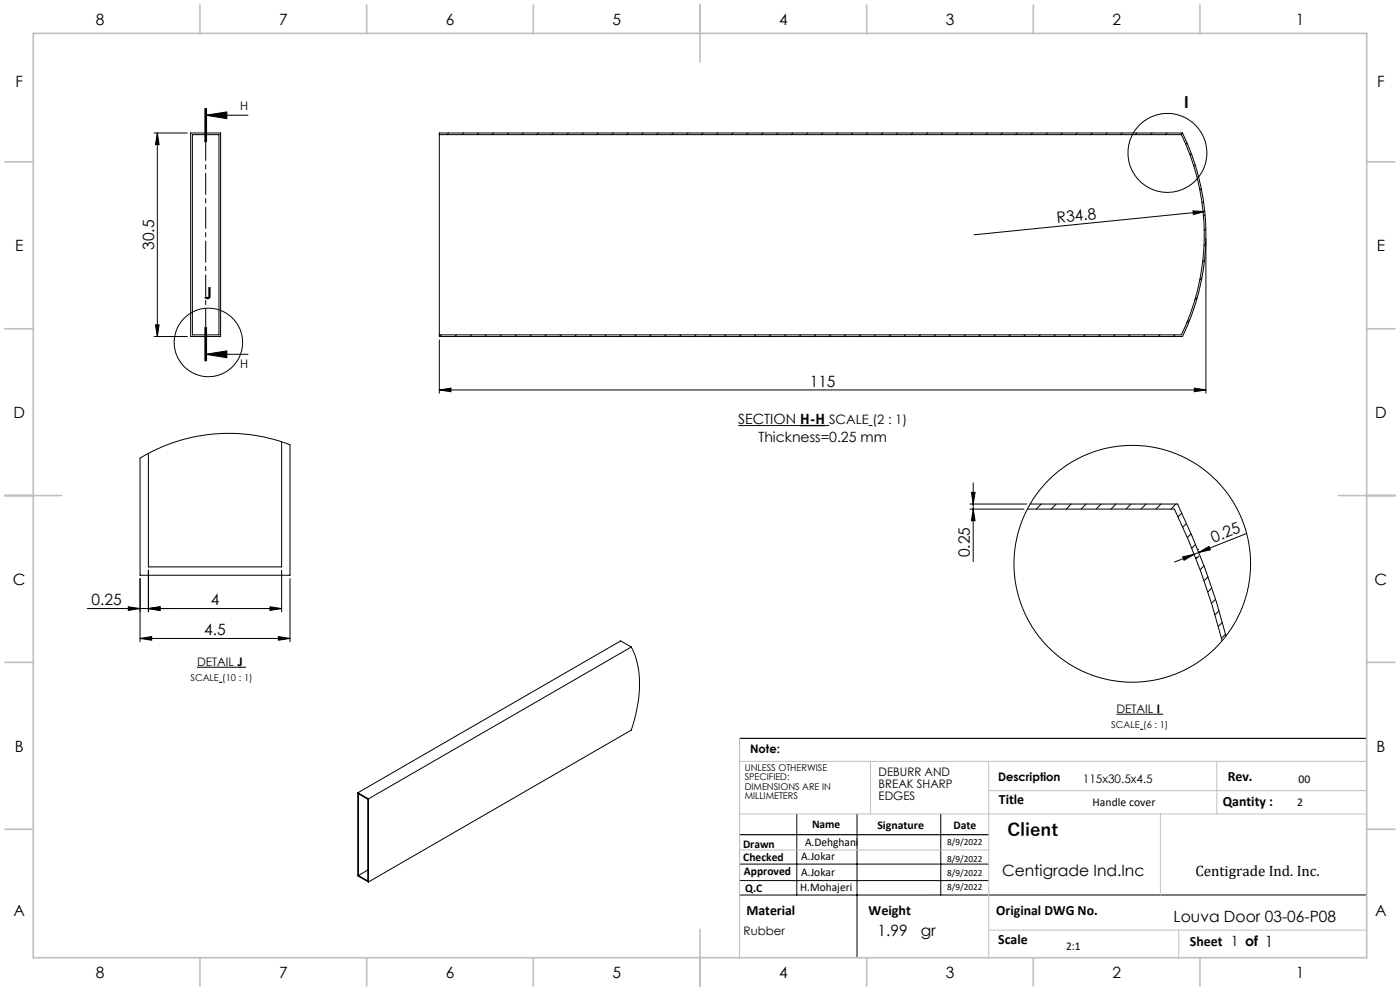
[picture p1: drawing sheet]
<svg xmlns="http://www.w3.org/2000/svg" width="420mm" height="297mm" viewBox="0 0 420 297" stroke-linecap="round" stroke-linejoin="round" font-family="sans-serif">
<g fill="none" stroke="#000" stroke-width=".3">
<path d="M46.2 39.9h10M47.2 39.9l.5 3.5h-1.1zM47.2 39.9v61M57.2 39.9h9v61h-9zM61.5 32.5v10M61.7 34.5h12.7M61.7 34.5l6.4-1v2.1zM61.7 32.5v10M62 32.5v10M131.8 39.9h223a69.8 69.8 0 0 1 0 61h-223zM134.6 39.9l-.5 .5M139.1 39.9l-.5 .5"/>
<path d="M143.5 39.9l-.4 .5M148 39.9l-.5 .5M152.5 39.9l-.5 .5M157 39.9l-.5 .5M161.5 39.9l-.5 .5M166 39.9l-.5 .5M170.5 39.9l-.5 .5M175 39.9l-.5 .5M179.5 39.9l-.5 .5M184 39.9l-.5 .5M188.5 39.9l-.5 .5M192.9 39.9l-.5 .5"/>
<path d="M197.4 39.9l-.5 .5M201.9 39.9l-.5 .5M206.4 39.9l-.5 .5M210.9 39.9l-.5 .5M215.4 39.9l-.5 .5M219.9 39.9l-.5 .5M224.4 39.9l-.5 .5M228.9 39.9l-.5 .5M233.4 39.9l-.5 .5M237.8 39.9l-.5 .5M242.3 39.9l-.5 .5M246.8 39.9l-.5 .5"/>
<path d="M251.3 39.9l-.5 .5M255.8 39.9l-.5 .5M260.3 39.9l-.5 .5M264.8 39.9l-.5 .5M269.3 39.9l-.5 .5M273.8 39.9l-.5 .5M278.3 39.9l-.6 .5M282.8 39.9l-.5 .5M287.2 39.9l-.5 .5M291.7 39.9l-.5 .5M296.2 39.9l-.5 .5M300.7 39.9l-.5 .5"/>
<path d="M305.2 39.9l-.5 .5M309.7 39.9l-.5 .5M314.2 39.9l-.5 .5M318.7 39.9l-.5 .5M323.1 39.9l-.4 .5M327.7 39.9l-.6 .5M332.1 39.9l-.5 .5M336.6 39.9l-.5 .5M341.1 39.9l-.5 .5M345.6 39.9l-.5 .5M350.1 39.9l-.5 .5M354.6 39.9l-.5 .5"/>
<path d="M57.7 40.4h8v60h-8zM131.8 40.4h222.6a69.2 69.2 0 0 1 0 60h-222.6M356.1 42.8l-.4 .4M357.4 46l-.4 .4M358.6 49.4l-.5 .4M359.6 52.9l-.5 .4M360.4 56.5l-.4 .4M357.9 63.2l3.5 .2-3.4 .9zM361.1 60.3l-.5 .5M361.4 78l-.6 .6M361.4 63.4l-69.2 7M361.5 64.3l-.4 .5"/>
<path d="M361.7 73.1l-.5 .6M361.8 68.6l-.5 .5M361.8 71.4v46.5M46.6 97.4h1.1l-.5 3.5zM61.5 98.2v10M61.7 98.2v10M62 98.2v10zM356.9 95.9l-.9 .9M359.2 89.1l-.7 .7M360.6 83.3l-.7 .6M46.2 100.9h10M61.7 106.2h12.7"/>
<path d="M61.7 106.2l6.4-1v2zM131.8 116.9l3.5-.6v1.1zM131.8 101.9v16M131.8 116.9h230M132.4 100.4l-.5 .5M136.9 100.4l-.5 .5M141.4 100.4l-.5 .5M145.9 100.4l-.5 .5M150.4 100.4l-.5 .5M154.9 100.4l-.5 .5M159.4 100.4l-.5 .5M163.9 100.4l-.5 .5"/>
<path d="M168.4 100.4l-.5 .5M172.9 100.4l-.5 .5M177.3 100.4l-.5 .5M181.8 100.4l-.5 .5M186.3 100.4l-.5 .5M190.8 100.4l-.5 .5M195.3 100.4l-.5 .5M199.8 100.4l-.5 .5M204.3 100.4l-.5 .5M208.8 100.4l-.5 .5M213.3 100.4l-.5 .5M217.8 100.4l-.6 .5"/>
<path d="M222.2 100.4l-.4 .5M226.7 100.4l-.5 .5M231.2 100.4l-.5 .5M235.7 100.4l-.5 .5M240.2 100.4l-.5 .5M244.7 100.4l-.5 .5M249.2 100.4l-.5 .5M253.7 100.4l-.5 .5M258.2 100.4l-.5 .5M262.6 100.4l-.5 .5M267.2 100.4l-.5 .5M271.6 100.4l-.5 .5"/>
<path d="M276.1 100.4l-.5 .5M280.6 100.4l-.5 .5M285.1 100.4l-.5 .5M289.6 100.4l-.5 .5M294.1 100.4l-.5 .5M298.6 100.4l-.5 .5M303.1 100.4l-.5 .5M307.6 100.4l-.5 .5M312 100.4l-.5 .5M316.5 100.4l-.4 .5M321 100.4l-.5 .5M325.5 100.4l-.5 .5"/>
<path d="M330 100.4l-.5 .5M334.5 100.4l-.5 .5M339 100.4l-.5 .5M343.5 100.4l-.5 .5M348 100.4l-.5 .5M352.5 100.4l-.5 .5M358.3 116.3l3.5 .6-3.5 .5zM42 137.3l5-2.6 5.8-2.3 5.3-1.5 6.3-.9 5.9-.1 5.4 .4 6.2 1.3 5.1 1.7v39.1h-45zM84.5 132.4v37.5h-40v-34M221.5 127.5h18.5M247.6 127.5h1.1M260.6 127.5h1.2"/>
<path d="M291 152.6h16.2M291 151.1h17M291.4 147.6h1.1l-.5 3.5zM292 152.6l.5 3.5h-1.1zM292 144.7v23.6M308.2 152.6h44.1a203.7 203.7 0 0 1 14.3 39.5M309 151.1h44.3a208.5 208.5 0 0 1 14.5 39.5M312.4 151.1l-1.5 1.5M316.9 151.1l-1.6 1.5M321.3 151.1l-1.4 1.5M325.8 151.1l-1.5 1.5M330.3 151.1l-1.5 1.5"/>
<path d="M334.8 151.1l-1.5 1.5M339.3 151.1l-1.5 1.5M343.8 151.1l-1.5 1.5M348.3 151.1l-1.5 1.5M352.8 151.1l-1.5 1.5M354.5 153.8l-1.1 1.1M356 156.9l-1.2 1.1M357.3 160l-1.1 1.1M374 159.9l-14.3 5.7M42 173.4v18.9M44.5 170.9v12.5M84.5 170.9v12.5"/>
<path d="M87 173.4v18.9M354.8 166.9l3.4-.8-3 1.8zM358.2 166.1l-5.8 2.3M358.6 167h.1M358.7 163.2l-1.2 1.1M359.1 167.1l-.3 .4M359.3 164.6h.1M359.6 166.7l-.4 .4M359.7 165.6l3-1.8 .4 1zM359.7 165.6l-1.5 .5M361.2 169.6l-1.2 1.1M362.4 172.9l-1.2 1.2"/>
<path d="M363.5 176.2l-1.1 1.2M364.7 179.6l-1.2 1.2M38.5 181.9l3.5 .5-3.5 .5zM42 191.3l3.5-.5v1.1zM42 191.3h45M44.5 182.4l3.5-.5v1zM59.1 200h12M72.8 200h1M81 181.9l3.5 .5-3.5 .5zM83.5 190.8l3.5 .5-3.5 .6zM84.5 182.4h-58.3M189.4 193.9a27.6 27.6 0 0 1 1.7 18.6l-1.7 6.3-78.9 45.5"/>
<path d="M189.4 193.9l-3.2-1.8-78.8 45.5M189.4 193.9l-78.9 45.5M365.7 183.1l-1.2 1.2M366.7 186.5l-1.2 1.2M367.7 190.1l-1.3 1.2M65.7 204.5h1M335 214h12M342 218.6h1M348 214h1M107.4 237.6l3.1 1.8M107.4 237.6v24.9l3.1 1.8M107.5 237.9l2.8 1.6v24.5l-2.8-1.6z"/>
<path d="M110.5 239.4v24.9M221.9 259h74.7M239 243.9v24.3M257.1 243.9v43.1M282.2 243.9v24.3M110.3 260.7l-2.8 1.7M221.9 263.9h74.7M410 268.2h-188.1"/>
<circle cx="350.2" cy="45.8" r="11.8"/>
<circle cx="62.5" cy="102.6" r="10.3"/>
<circle cx="339.7" cy="169" r="35.5"/>
</g>
<path d="M240 127.5h7.6" fill="none" stroke="#000" stroke-width=".4"/>
<path d="M71.1 200h1.7M347 214h1" fill="none" stroke="#000" stroke-width=".33"/>
<path d="M61.7 32.5v75.7" fill="none" stroke="#000" stroke-width=".3" stroke-dasharray="6.3 1.3 1.3 1.3" stroke-dashoffset=".9"/>
<path d="M221.9 221.3h188.1M221.9 250.2h74.7" fill="none" stroke="#000" stroke-width=".35"/>
<path d="M221.9 228.2h188.1M261.2 228.2v15.7M296.6 228.2v58.8M296.6 237h113.4M365.1 228.2v15.7M221.9 243.9h188.1M221.9 254.7h74.7M348.1 243.9v24.3M296.6 278.8h113.4M353.6 278.8v8.2" fill="none" stroke="#c0c0c0" stroke-width=".3"/>
<path d="M221.9 221.3v65.7" fill="none" stroke="#c0c0c0" stroke-width=".35"/>
<g fill="none" stroke="#c0c0c0" stroke-width=".5">
<path d="M10 10h400v277h-400zM60 1.5v8.5M110 1.5v8.5M160 1.5v8.5M210 1.5v17M260 1.5v8.5M310 1.5v8.5M360 1.5v8.5M1.5 48.5h8.5M410 48.5h8.5M1.5 98.5h8.5M410 98.5h8.5"/>
<path d="M1.5 148.5h17M401.5 148.5h17M1.5 198.5h8.5M410 198.5h8.5M1.5 248.5h8.5M410 248.5h8.5M210 278.5v17M60 287v8.5M110 287v8.5M160 287v8.5M260 287v8.5M310 287v8.5"/>
<path d="M360 287v8.5"/>
</g>
<g fill="#000">
<path d="M357.9 63.2l3.5 .2-3.4 .9z"/>
<path d="M47.2 39.9l.5 3.5h-1.1zM46.6 97.4h1.1l-.5 3.5z"/>
<path d="M61.7 34.5l6.4-1v2.1zM61.7 106.2l6.4-1v2z"/>
<path d="M131.8 116.9l3.5-.6v1.1zM358.3 116.3l3.5 .6-3.5 .5z"/>
<path d="M292 152.6l.5 3.5h-1.1zM291.4 147.6h1.1l-.5 3.5z"/>
<path d="M354.8 166.9l3.4-.8-3 1.8zM359.7 165.6l3-1.8 .4 1z"/>
<path d="M38.5 181.9l3.5 .5-3.5 .5zM44.5 182.4l3.5-.5v1z"/>
<path d="M81 181.9l3.5 .5-3.5 .5zM44.5 182.4l3.5-.5v1z"/>
<path d="M83.5 190.8l3.5 .5-3.5 .6zM42 191.3l3.5-.5v1.1z"/>
</g>
<text font-size="5.3" x="302.2" y="250.7">Client</text>
<g font-size="4.9">
<text x="355.2" y="32.3">I</text>
<text x="61.3" y="89.7">J</text>
</g>
<g font-size="4.7">
<text x="28.7" y="7.6">8</text>
<text x="83.7" y="7.6">7</text>
<text x="133.7" y="7.6">6</text>
<text x="183.7" y="7.6">5</text>
<text x="233.7" y="7.6">4</text>
<text x="283.7" y="7.6">3</text>
<text x="333.7" y="7.6">2</text>
<text x="388.7" y="7.6">1</text>
<text x="4.6" y="26.1">F</text>
<text x="413.1" y="26.1">F</text>
<text x="317.2" y="66.8" transform="rotate(-6 317.2 66.8)">R34.8</text>
<text x="4.5" y="75.3">E</text>
<text x="46.2" y="74.9" transform="rotate(-90 46.2 74.9)">30.5</text>
<text x="413" y="75.3">E</text>
<text x="242.9" y="115.8">115</text>
<text x="4" y="125.3">D</text>
<text x="412.5" y="125.3">D</text>
<text x="291" y="167" transform="rotate(-90 291 167)">0.25</text>
<text x="364" y="162.7" transform="rotate(-22 364 162.7)">0.25</text>
<text x="3.9" y="175.3">C</text>
<text x="412.4" y="175.3">C</text>
<text x="27.5" y="181.4">0.25</text>
<text x="63.2" y="181.4">4</text>
<text x="61.3" y="190.3">4.5</text>
<text x="4.4" y="225.3">B</text>
<text x="412.9" y="225.3">B</text>
<text x="300.6" y="262.6">Centigrade Ind.Inc</text>
<text x="4" y="274.6">A</text>
<text x="412.5" y="274.6">A</text>
<text x="263.3" y="280.5">1.99</text>
<text x="276.2" y="280.5">gr</text>
<text x="352.1" y="276.4">Louva Door 03-06-P08</text>
<text x="28.7" y="293.1">8</text>
<text x="83.7" y="293.1">7</text>
<text x="133.7" y="293.1">6</text>
<text x="183.7" y="293.1">5</text>
<text x="233.7" y="293.1">4</text>
<text x="283.7" y="293.1">3</text>
<text x="333.7" y="293.1">2</text>
<text x="388.7" y="293.1">1</text>
</g>
<text font-size="4.5" x="358.6" y="262.6">Centigrade Ind. Inc.</text>
<g font-size="4.2">
<text x="221.5" y="127.1">SECTION H-H SCALE (2 : 1)</text>
<text x="227.5" y="132.3">Thickness=0.25 mm</text>
<text x="368.3" y="234.1">Rev.</text>
<text x="299.7" y="240.9">Title</text>
<text x="366.8" y="241.6">Qantity :</text>
<text x="223.9" y="274.2">Material</text>
<text x="260.6" y="274.2">Weight</text>
<text x="298.9" y="274.2">Original DWG No.</text>
<text x="299.5" y="282.8">Scale</text>
<text x="357" y="283.6">Sheet 1 of 1</text>
</g>
<g font-size="3.5">
<text x="72.1" y="32.9">H</text>
<text x="72.1" y="110.4">H</text>
<text x="59.1" y="199.6">DETAIL J</text>
<text x="335" y="213.7">DETAIL I</text>
<text x="225" y="225.7">Note:</text>
<text x="263.6" y="232.6">DEBURR AND</text>
<text x="263.6" y="236.1">BREAK SHARP</text>
<text x="263.6" y="239.7">EDGES</text>
<text x="299.4" y="234.1">Description</text>
<text x="324.9" y="234.7">115x30.5x4.5</text>
<text x="389.6" y="234.7">00</text>
<text x="327.8" y="241.6">Handle cover</text>
<text x="389.2" y="241.6">2</text>
<text x="243.6" y="248.1">Name</text>
<text x="263.2" y="248.5">Signature</text>
<text x="286" y="248.5">Date</text>
<text x="222.9" y="254">Drawn</text>
<text x="240.4" y="257.8">A.Jokar</text>
<text x="241.5" y="253.6">A.Dehghani</text>
<text x="223" y="258.1">Checked</text>
<text x="223.2" y="262.1">Approved</text>
<text x="240.4" y="262.4">A.Jokar</text>
<text x="223.6" y="267.4">Q.C</text>
<text x="240.1" y="267.1">H.Mohajeri</text>
<text x="223.1" y="280.2">Rubber</text>
<text x="319.8" y="284.6">2:1</text>
</g>
<g font-size="2.8">
<text x="57.1" y="204.1">SCALE (10 : 1)</text>
<text x="333.4" y="218.2">SCALE (6 : 1)</text>
<text x="223.4" y="231">UNLESS OTHERWISE</text>
<text x="223.4" y="233.8">SPECIFIED:</text>
<text x="223.4" y="236.7">DIMENSIONS ARE IN</text>
<text x="223.4" y="239.5">MILLIMETERS</text>
<text x="284.2" y="253.2">8/9/2022</text>
<text x="284.2" y="258.4">8/9/2022</text>
<text x="284.2" y="262.7">8/9/2022</text>
<text x="284.2" y="266.6">8/9/2022</text>
</g>
</svg>
